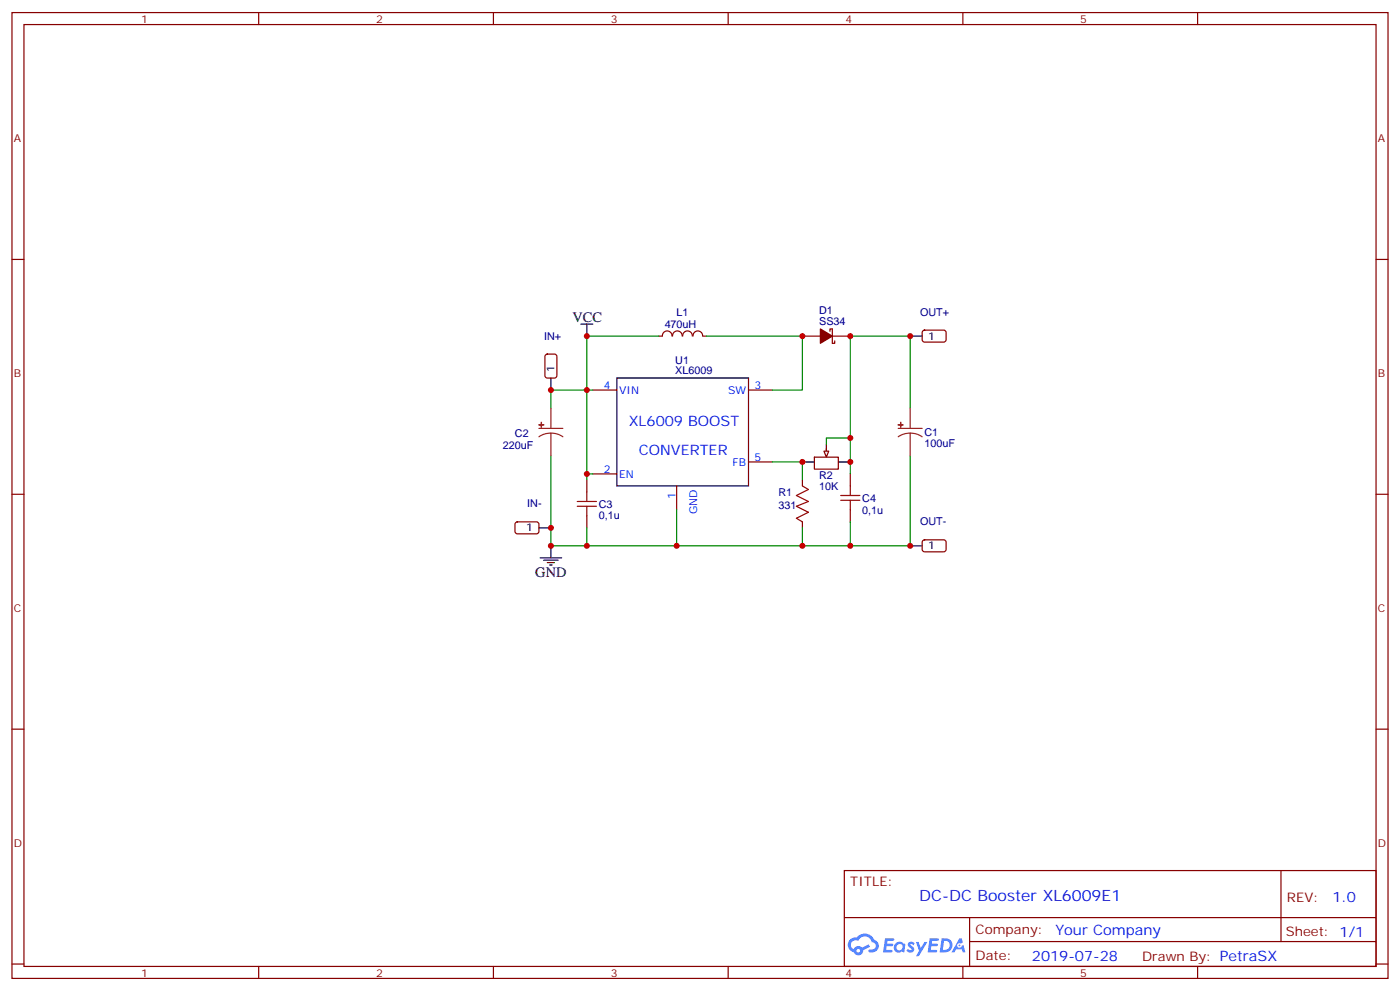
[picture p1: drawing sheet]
<svg xmlns="http://www.w3.org/2000/svg" width="412mm" height="292mm" viewBox="0 0 412 292" stroke-linecap="round" stroke-linejoin="round" font-family="sans-serif">
<g fill="none" stroke="#870000" stroke-width=".35">
<path d="M3.5 3.7h405.4v284.3h-405.4zM7.1 7.2h398.2v277.3h-398.2zM76.2 3.7v3.5M145.3 3.7v3.5M214.5 3.7v3.5M283.6 3.7v3.5M352.8 3.7v3.5M3.5 76.4h3.6M405.3 76.4h3.6M3.5 145.5h3.6M405.3 145.5h3.6M3.5 214.7h3.6"/>
<path d="M405.3 214.7h3.6M248.7 256.3h156.6v28.2h-156.6zM377.3 256.3v20.9M248.7 270.1h156.5M285.6 277.2h119.6M285.6 270.1v14.2M3.5 283.8h3.6M76.2 284.5v3.5M145.3 284.5v3.5M214.5 284.5v3.5M283.6 284.5v3.5M352.8 284.5v3.5"/>
<path d="M405.3 283.8h3.6"/>
</g>
<g fill="#5487ff">
<path d="M267.7 277.5a1.22 1.22 0 0 1 1.7 .2l-.4 .6a.47 .47 0 0 0-.3-.4 .47 .47 0 0 0-.5 .2l.1 .2a1.14 1.14 0 0 1 .8 1.8 1.14 1.14 0 0 1-1.9 0l-.2-.2 .5-.6 .7 .5a.29 .29 0 0 0 .3-.3 .29 .29 0 0 0-.2-.3 1.04 1.04 0 0 1-.6-1.7z"/>
<path d="M260.7 276.2h2.4l.3 .2-.2 .5-1.8 .1-.1 .8h1.5l.3 .4-.3 .4h-1.6l-.2 1.1h1.7l.2 .3-.2 .3-2.6 .1z"/>
<path d="M273.8 276.2h2.4l.3 .2-.1 .5-1.8 .1-.2 .8h1.6l.3 .4-.4 .4-1.6-.1-.1 1.1 1.7 .1 .2 .3-.2 .3-2.6 .1z"/>
<path d="M282.6 276.2h.7l.3 1.3-.6 .3a.69 .69 0 0 0-1 .3 .69 .69 0 0 0 .4 .9 .69 .69 0 0 0 .9-.6l.5-.2 .6 2.2h-.8l-.2-.9h-1.8l-.5 .9h-.8z"/>
<path d="M269.8 277.3h.8l.6 1.8 1.1-1.8h.9l-2.6 4.2h-.8l.9-1.5z"/>
<path d="M277.4 276.2l-.6 4.2h1.3a2.11 2.11 0 0 0 2.5-2.1 2.11 2.11 0 0 0-2.5-2.1zM278.1 277a1.39 1.39 0 0 1 1.7 1.4 1.39 1.39 0 0 1-1.8 1.2h-.3z"/>
<path d="M263.7 277.8a1.54 1.54 0 0 0-.1 2.2 1.54 1.54 0 0 0 2.2 .1l.6 .3 .3-2.3-.2-.3h-.4a1.49 1.49 0 0 0-2.4 0zM264 278.8a.94 .94 0 0 1 1.8 0 .94 .94 0 0 1-1.8 0z"/>
<path d="M250.4 276.6a2.18 2.18 0 0 0 1.1 3.7 1.44 1.44 0 0 0 1.6 .9 1.44 1.44 0 0 0 1.2-1.4l2-1.1-.5-.7-1.9 1a1.47 1.47 0 0 0-2.4 .4 1.39 1.39 0 0 1-.7-1.9 1.39 1.39 0 0 1 2-.5 2.12 2.12 0 0 1 2.2-1.3 2.12 2.12 0 0 1 1.9 1.7 1.14 1.14 0 0 1 1.1 1.4 1.14 1.14 0 0 1-1.7 .7 .43 .43 0 0 0-.5 .4 .43 .43 0 0 0 .4 .5 1.98 1.98 0 0 0 2.5-1.2 1.98 1.98 0 0 0-1.2-2.6 3.1 3.1 0 0 0-5.3-.6l-.9 .1zM252.3 279.9a.55 .55 0 0 1 1.1 0 .55 .55 0 0 1-1.1 0z"/>
<circle cx="282.6" cy="278.3" r=".26"/>
</g>
<path d="M181.7 111.3h38.8v31.8h-38.8zM236.4 136h3.5M243.4 130.7v3.5M246.9 136h3.6" fill="none" stroke="#000" stroke-width=".35"/>
<g fill="none" stroke="#870000" stroke-width=".35">
<path d="M194 99h1.1M195.1 98.9a1.41 1.41 0 0 1 1.4-1.5 1.41 1.41 0 0 1 1.4 1.5M198.1 98.9a1.41 1.41 0 0 1 1.4-1.5 1.41 1.41 0 0 1 1.4 1.5M201.1 98.9a1.41 1.41 0 0 1 1.4-1.5 1.41 1.41 0 0 1 1.4 1.5M204.2 98.9a1.41 1.41 0 0 1 1.4-1.5 1.41 1.41 0 0 1 1.4 1.5M207.1 99h1M236.4 99h5.3M244.5 97.5v-.7h.7v4.3h.7v-.7M245.2 99h5.3M174.6 114.8h7.1M220.5 114.8h7M174.6 139.5h7.1"/>
<path d="M220.5 136h7M239.9 134.6h7v3.5h-7zM243.4 132.1v1.8M250.5 139.5v3.6M172.9 141.3v3.5M172.9 151.9v3.5M199.3 143.1v7M236.4 141.3v1.8M236.4 153.6v1.8M250.5 150.1v3.5"/>
</g>
<path d="M158.7 126.1h7.1M162.3 127.5l1.8 .3 1.7 .8M162.3 127.5l-1.9 .3-1.7 .8M162.3 120.1v6M162.3 127.5v6.7M264.6 126.1h7M268.1 127.5l1.9 .3 1.6 .8M268.1 127.5l-1.8 .3-1.7 .8M268.1 120.1v6M268.1 127.5v6.7" fill="none" stroke="#8c2424" stroke-width=".35"/>
<g fill="#8c2424" stroke="#8c2424" stroke-width=".35">
<path d="M264.6 125.1h1.4z"/>
<path d="M265.3 124.4v1.4z"/>
<path d="M158.7 125.1h1.5z"/>
<path d="M159.5 124.4v1.4z"/>
</g>
<path d="M241.7 96.8l3.5 2.2-3.5 2.1z" fill="#870000" stroke="#870000" stroke-width=".35"/>
<path d="M170 149h5.7M170 147.6h5.7M172.9 144.8v2.8M172.9 149v2.9M236.4 143.1l1.7 1-3.5 1.8 3.5 1.7-3.5 1.4 3.5 1.8-3.5 1.8 1.8 1M247.6 147.3h5.7M247.6 145.9h5.7M250.5 143.1v2.8M250.5 147.3v2.8" fill="none" stroke="#a10000" stroke-width=".35"/>
<path d="M194 99h-21.1v15.8h-10.6v5.3M208.1 99h28.3v15.8h-8.9M174.6 114.8h-1.7v24.7h1.7M172.9 139.5v1.8M227.5 136h8.9v5.3M199.3 150.1v10.6h51.2v-7.1" fill="none" stroke="#008700" stroke-width=".35"/>
<path d="M242.7 132.8h1.4l-.7 1.8z" fill="#f0f0f0" stroke="#870000" stroke-width=".35"/>
<path d="M162.3 134.2v26.5h10.6M250.5 128.9h-7.1v1.8M268.1 120.1v-21.1h-17.6v40.5M268.1 134.2v26.5h-17.6M172.9 155.4v5.3h26.4M236.4 155.4v5.3" fill="none" stroke="#008700" stroke-width=".35"/>
<path d="M171.1 95.4h3.5M172.9 95.4v3.6M268.1 99h3.5M162.3 111.3v3.5M158.7 155.4h3.6M159.1 164.2h6.4M160.2 164.9h4.2M161.2 165.6h2.1M161.9 166.3h.7M162.3 160.7v3.5M268.1 160.7h3.5" fill="none" stroke="#000" stroke-width=".35"/>
<path d="M271.9 97.4l.4-.2h6l.4 .7-.1 2.4-.6 .4h-5.9l-.5-.7v-2.1zM160.7 104.5l.5-.3h2.1l.7 .5v5.9l-.4 .6-2.4 .1-.6-.5-.1-5.8zM151.9 153.8l.5-.2 5.9 .1 .4 .6v2.4l-.7 .5-5.9-.1-.4-.6v-2.2zM271.9 159.1l.4-.2 6 .1 .4 .6-.1 2.4-.6 .5-5.9-.1-.5-.7v-2.1z" fill="none" stroke="#870000" stroke-width=".35"/>
<g fill="#c00">
<circle cx="268.1" cy="99" r=".88"/>
<circle cx="162.3" cy="155.4" r=".88"/>
<circle cx="172.9" cy="99" r=".88"/>
<circle cx="250.5" cy="160.7" r=".88"/>
<circle cx="250.5" cy="99" r=".88"/>
<circle cx="172.9" cy="160.7" r=".88"/>
<circle cx="236.4" cy="160.7" r=".88"/>
<circle cx="236.4" cy="136" r=".88"/>
<circle cx="250.5" cy="136" r=".88"/>
<circle cx="172.9" cy="114.8" r=".88"/>
<circle cx="172.9" cy="139.5" r=".88"/>
<circle cx="236.4" cy="99" r=".88"/>
<circle cx="199.3" cy="160.7" r=".88"/>
<circle cx="250.5" cy="128.9" r=".88"/>
<circle cx="162.3" cy="160.7" r=".88"/>
<circle cx="162.3" cy="114.8" r=".88"/>
<circle cx="268.1" cy="160.7" r=".88"/>
</g>
<text font-size="4.6" fill="#00f" x="270.8" y="265.3">DC-DC Booster XL6009E1</text>
<g font-size="4.2">
<text x="168.6" y="94.7">VCC</text>
<text x="157.7" y="169.9">GND</text>
</g>
<g font-size="4.2" fill="#00f">
<text x="185.2" y="125.4">XL6009 BOOST</text>
<text x="188.2" y="133.9">CONVERTER</text>
<text x="392.5" y="265.6">1.0</text>
<text x="310.9" y="275.1">Your Company</text>
<text x="304" y="282.9">2019-07-28</text>
</g>
<g font-size="3.9" fill="#800">
<text x="250.5" y="260.9">TITLE:</text>
<text x="379.1" y="265.6">REV:</text>
<text x="287.4" y="275.1">Company:</text>
<text x="378.7" y="275.7">Sheet: 1/1</text>
<text x="287.4" y="282.8">Date:</text>
<text x="336.4" y="282.8">Drawn By: PetraSX</text>
</g>
<g font-size="3.2" fill="#800">
<text x="41.6" y="6.7">1</text>
<text x="110.8" y="6.7">2</text>
<text x="179.9" y="6.7">3</text>
<text x="249.1" y="6.7">4</text>
<text x="318.2" y="6.7">5</text>
<text x="4.1" y="41.8">A</text>
<text x="405.9" y="41.8">A</text>
<text x="4.1" y="110.9">B</text>
<text x="405.9" y="110.9">B</text>
<text x="4.1" y="180.1">C</text>
<text x="405.9" y="180.1">C</text>
<text x="4.1" y="249.2">D</text>
<text x="405.9" y="249.2">D</text>
<text x="41.6" y="287.5">1</text>
<text x="110.8" y="287.5">2</text>
<text x="179.9" y="287.5">3</text>
<text x="249.1" y="287.5">4</text>
<text x="318.2" y="287.5">5</text>
</g>
<g font-size="3.2" fill="#000080">
<text x="199.2" y="93.1">L1</text>
<text x="241.3" y="95.8">SS34</text>
<text x="241.3" y="92.6">D1</text>
<text x="271" y="93">OUT+</text>
<text x="160.3" y="100">IN+</text>
<text x="195.8" y="96.7">470uH</text>
<text x="198.9" y="107.1">U1</text>
<text x="198.9" y="110.2">XL6009</text>
<text x="151.7" y="128.8">C2</text>
<text x="272.3" y="131.5">100uF</text>
<text x="272.3" y="128.3">C1</text>
<text x="148.2" y="132.3">220uF</text>
<text x="241.3" y="141.1">R2</text>
<text x="155.3" y="149.4">IN-</text>
<text x="176.4" y="149.5">C3</text>
<text x="229.3" y="149.9">331</text>
<text x="229.3" y="146.1">R1</text>
<text x="241.3" y="144.4">10K</text>
<text x="254" y="147.7">C4</text>
<text x="176.4" y="152.7">0,1u</text>
<text x="254" y="151.4">0,1u</text>
<text x="271" y="154.6">OUT-</text>
</g>
<g font-size="3.2">
<text x="273.4" y="100">1</text>
<text x="163.3" y="109.5" transform="rotate(-90 163.3 109.5)">1</text>
<text x="155" y="156.5">1</text>
<text x="273.4" y="161.7">1</text>
</g>
<g font-size="3.2" fill="#00f">
<text x="177.9" y="114.5">4</text>
<text x="182.4" y="115.9">VIN</text>
<text x="214.5" y="115.9">SW</text>
<text x="222.2" y="114.5">3</text>
<text x="215.8" y="137.1">FB</text>
<text x="222.2" y="135.6">5</text>
<text x="177.9" y="139.2">2</text>
<text x="182.4" y="140.6">EN</text>
<text x="199" y="146.8" transform="rotate(-90 199 146.8)">1</text>
<text x="205.3" y="151.4" transform="rotate(-90 205.3 151.4)">GND</text>
</g>
</svg>
